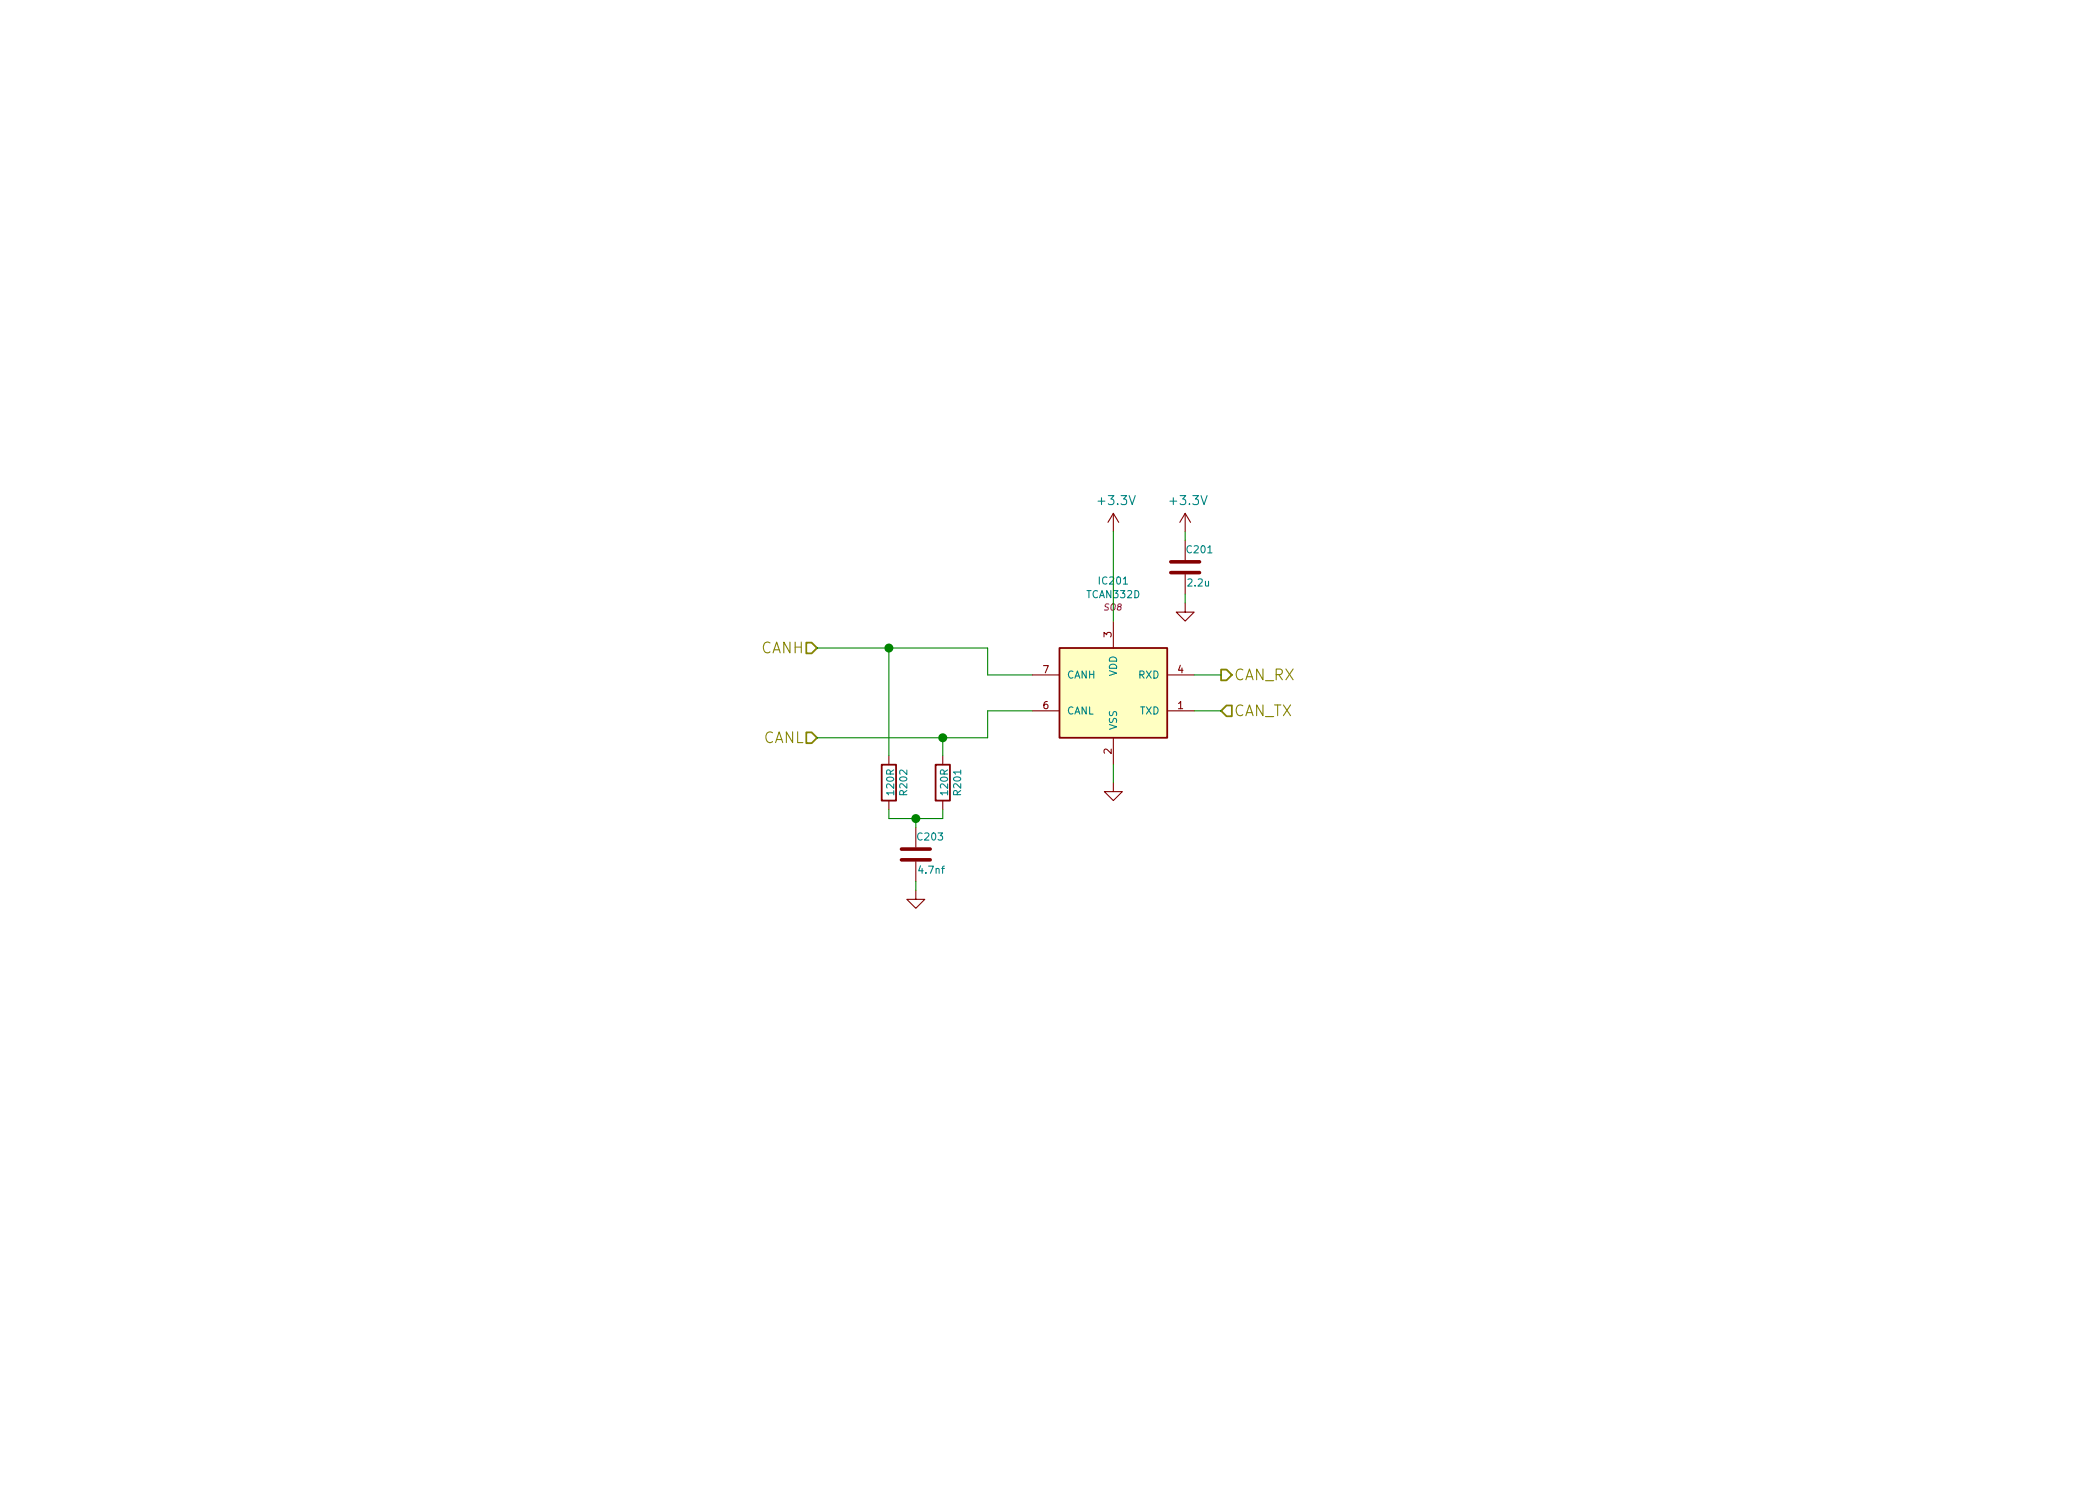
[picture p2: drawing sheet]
EESchema Schematic File Version 4
LIBS:MoxiE_Control_board-cache
EELAYER 29 0
EELAYER END
$Descr A4 11693 8268
encoding utf-8
Sheet 2 5
Title "BLDC Driver 4.11"
Date "21 aug 2015"
Rev "4.12"
Comp "Benjamin Vedder"
Comment1 ""
Comment2 ""
Comment3 ""
Comment4 ""
$EndDescr
$Comp
L MoxiE_Control_board-rescue:C-Device C?
U 1 1
P 6600 3150
AR Path="/53FFB6E1/53F59FA3" Ref="C?"  Part="1" 
AR Path="/5B39743C/5B39780A/53F59FA3" Ref="C?"  Part="1" 
AR Path="/5B39780A/53F59FA3" Ref="C201"  Part="1" 
F 0 "C201" H 6600 3250 40  0000 L CNN
F 1 "2.2u" H 6606 3065 40  0000 L CNN
F 2 "Capacitors_SMD:C_0402" H 6638 3000 30  0001 C CNN
F 3 "" H 6600 3150 60  0000 C CNN
	1    6600 3150
	1    0    0    -1  
$EndComp
$Comp
L MoxiE_Control_board-rescue:GND-power #PWR?
U 1 1
P 6600 3350
AR Path="/53FFB6E1/53F59FB0" Ref="#PWR?"  Part="1" 
AR Path="/5B39743C/5B39780A/53F59FB0" Ref="#PWR?"  Part="1" 
AR Path="/5B39780A/53F59FB0" Ref="#PWR0204"  Part="1" 
F 0 "#PWR0204" H 6600 3350 30  0001 C CNN
F 1 "GND" H 6600 3280 30  0001 C CNN
F 2 "" H 6600 3350 60  0000 C CNN
F 3 "" H 6600 3350 60  0000 C CNN
	1    6600 3350
	1    0    0    -1  
$EndComp
Text HLabel 6800 3750 2    60   Output ~ 0
CAN_RX
Text HLabel 6800 3950 2    60   Input ~ 0
CAN_TX
$Comp
L MoxiE_Control_board-rescue:R-Device R?
U 1 1
P 5250 4350
AR Path="/53FFB6E1/540030A8" Ref="R?"  Part="1" 
AR Path="/5B39743C/5B39780A/540030A8" Ref="R?"  Part="1" 
AR Path="/5B39780A/540030A8" Ref="R201"  Part="1" 
F 0 "R201" V 5330 4350 40  0000 C CNN
F 1 "120R" V 5257 4351 40  0000 C CNN
F 2 "Resistors_SMD:R_0603" V 5180 4350 30  0001 C CNN
F 3 "" H 5250 4350 30  0000 C CNN
	1    5250 4350
	1    0    0    -1  
$EndComp
Text HLabel 4550 3600 0    60   Input ~ 0
CANH
Text HLabel 4550 4100 0    60   Input ~ 0
CANL
Wire Wire Line
	5500 4100 5500 3950
Wire Wire Line
	5500 3750 5500 3600
$Comp
L MoxiE_Control_board-rescue:GND-power #PWR?
U 1 1
P 6200 4350
AR Path="/53FFB6E1/5400318B" Ref="#PWR?"  Part="1" 
AR Path="/5B39743C/5B39780A/5400318B" Ref="#PWR?"  Part="1" 
AR Path="/5B39780A/5400318B" Ref="#PWR0205"  Part="1" 
F 0 "#PWR0205" H 6200 4350 30  0001 C CNN
F 1 "GND" H 6200 4280 30  0001 C CNN
F 2 "" H 6200 4350 60  0000 C CNN
F 3 "" H 6200 4350 60  0000 C CNN
	1    6200 4350
	1    0    0    -1  
$EndComp
Wire Wire Line
	4550 4100 5250 4100
Wire Wire Line
	4550 3600 4950 3600
Wire Wire Line
	6600 3300 6600 3350
Connection ~ 5250 4100
Wire Wire Line
	5250 4100 5500 4100
Wire Wire Line
	5750 3750 5500 3750
Wire Wire Line
	5500 3950 5750 3950
Wire Wire Line
	6800 3950 6650 3950
$Comp
L MoxiE_Control_board-rescue:C-Device C?
U 1 1
P 5100 4750
AR Path="/53FFB6E1/5D1E93C4" Ref="C?"  Part="1" 
AR Path="/5B39743C/5B39780A/5D1E93C4" Ref="C?"  Part="1" 
AR Path="/5B39780A/5D1E93C4" Ref="C203"  Part="1" 
F 0 "C203" H 5100 4850 40  0000 L CNN
F 1 "4.7nf" H 5106 4665 40  0000 L CNN
F 2 "Capacitors_SMD:C_0402" H 5138 4600 30  0001 C CNN
F 3 "" H 5100 4750 60  0000 C CNN
	1    5100 4750
	1    0    0    -1  
$EndComp
$Comp
L MoxiE_Control_board-rescue:R-Device R?
U 1 1
P 4950 4350
AR Path="/53FFB6E1/5D1E976C" Ref="R?"  Part="1" 
AR Path="/5B39743C/5B39780A/5D1E976C" Ref="R?"  Part="1" 
AR Path="/5B39780A/5D1E976C" Ref="R202"  Part="1" 
F 0 "R202" V 5030 4350 40  0000 C CNN
F 1 "120R" V 4957 4351 40  0000 C CNN
F 2 "Resistors_SMD:R_0603" V 4880 4350 30  0001 C CNN
F 3 "" H 4950 4350 30  0000 C CNN
	1    4950 4350
	1    0    0    -1  
$EndComp
$Comp
L MoxiE_Control_board-rescue:GND-power #PWR?
U 1 1
P 5100 4950
AR Path="/53FFB6E1/5D1E9D99" Ref="#PWR?"  Part="1" 
AR Path="/5B39743C/5B39780A/5D1E9D99" Ref="#PWR?"  Part="1" 
AR Path="/5B39780A/5D1E9D99" Ref="#PWR0146"  Part="1" 
F 0 "#PWR0146" H 5100 4950 30  0001 C CNN
F 1 "GND" H 5100 4880 30  0001 C CNN
F 2 "" H 5100 4950 60  0000 C CNN
F 3 "" H 5100 4950 60  0000 C CNN
	1    5100 4950
	1    0    0    -1  
$EndComp
Wire Wire Line
	4950 4500 4950 4550
Wire Wire Line
	4950 4550 5100 4550
Wire Wire Line
	5250 4550 5250 4500
Wire Wire Line
	5100 4600 5100 4550
Connection ~ 5100 4550
Wire Wire Line
	5100 4550 5250 4550
Wire Wire Line
	5100 4950 5100 4900
Wire Wire Line
	4950 4200 4950 3600
Connection ~ 4950 3600
Wire Wire Line
	5250 4200 5250 4100
Wire Wire Line
	4950 3600 5500 3600
$Comp
L MoxiE_drive_symbol_lib:TCAN332D IC201
U 1 1
P 6200 3850
F 0 "IC201" H 6200 4476 40  0000 C CNN
F 1 "TCAN332D" H 6200 4400 40  0000 C CNN
F 2 "SO8" H 6200 4328 35  0000 C CIN
F 3 "" H 6200 3850 60  0000 C CNN
	1    6200 3850
	1    0    0    -1  
$EndComp
Wire Wire Line
	6600 2950 6600 3000
$Comp
L MoxiE_drive-cache:+3.3V #PWR?
U 1 1
P 6600 2950
AR Path="/53FFB6E1/5D1E8CCB" Ref="#PWR?"  Part="1" 
AR Path="/5B39743C/5B39780A/5D1E8CCB" Ref="#PWR?"  Part="1" 
AR Path="/5B39780A/5D1E8CCB" Ref="#PWR0145"  Part="1" 
F 0 "#PWR0145" H 6600 2800 50  0001 C CNN
F 1 "+3.3V" H 6615 3123 50  0000 C CNN
F 2 "" H 6600 2950 50  0001 C CNN
F 3 "" H 6600 2950 50  0001 C CNN
	1    6600 2950
	1    0    0    -1  
$EndComp
$Comp
L MoxiE_drive-cache:+3.3V #PWR?
U 1 1
P 6200 2950
AR Path="/53FFB6E1/5D2C74EC" Ref="#PWR?"  Part="1" 
AR Path="/5B39743C/5B39780A/5D2C74EC" Ref="#PWR?"  Part="1" 
AR Path="/5B39780A/5D2C74EC" Ref="#PWR0201"  Part="1" 
F 0 "#PWR0201" H 6200 2800 50  0001 C CNN
F 1 "+3.3V" H 6215 3123 50  0000 C CNN
F 2 "" H 6200 2950 50  0001 C CNN
F 3 "" H 6200 2950 50  0001 C CNN
	1    6200 2950
	1    0    0    -1  
$EndComp
Wire Wire Line
	6200 3450 6200 2950
Wire Wire Line
	6650 3750 6800 3750
Wire Wire Line
	6200 4250 6200 4350
$EndSCHEMATC
